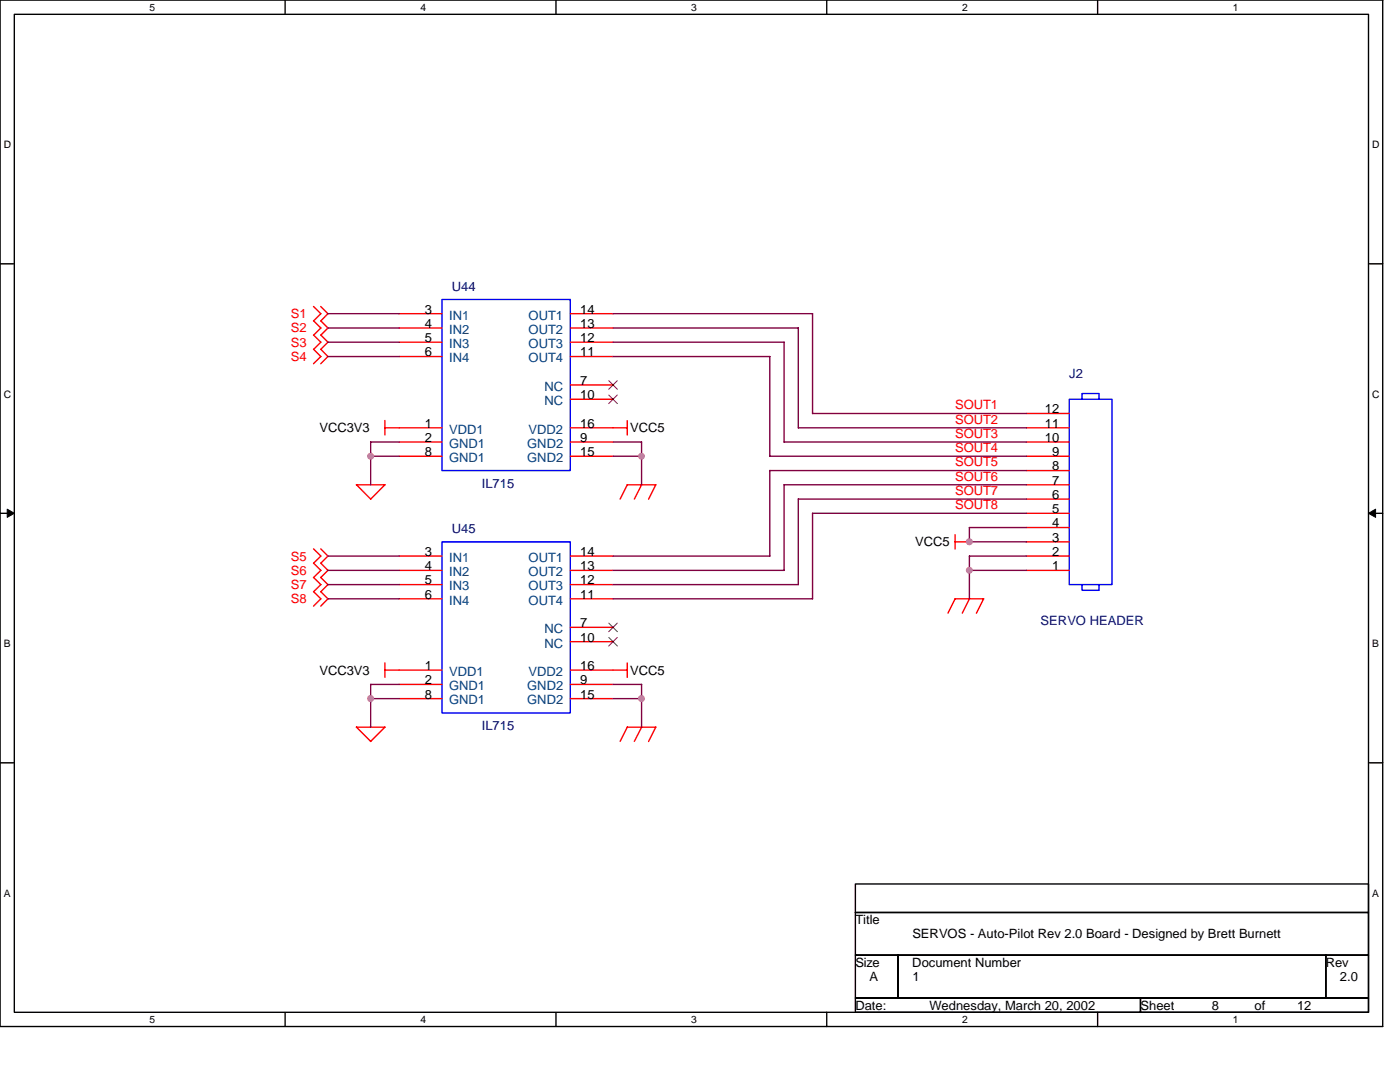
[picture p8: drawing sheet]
<svg xmlns="http://www.w3.org/2000/svg" width="279mm" height="216mm" viewBox="0 0 279 216" stroke-linecap="round" stroke-linejoin="round" font-family="sans-serif">
<path d="M0 0h275.9v204.8h-275.9zM2.9 2.9h270.2v199.1h-270.2z" fill="none" stroke="#000" stroke-width=".28"/>
<g fill="#fff">
<path d="M29.9 .3h1.1v2.3h-1.1z"/>
<path d="M29.9 202.3h1.1v2.3h-1.1z"/>
</g>
<path d="M56.9 0v2.9M56.9 202v2.8" fill="none" stroke="#000" stroke-width=".28"/>
<g fill="#fff">
<path d="M83.9 .3h1.1v2.3h-1.1z"/>
<path d="M83.9 202.3h1.1v2.3h-1.1z"/>
</g>
<path d="M111 0v2.9M111 202v2.8" fill="none" stroke="#000" stroke-width=".28"/>
<g fill="#fff">
<path d="M138 .3h1.1v2.3h-1.1z"/>
<path d="M138 202.3h1.1v2.3h-1.1z"/>
</g>
<path d="M165 0v2.9M165 202v2.8" fill="none" stroke="#000" stroke-width=".28"/>
<g fill="#fff">
<path d="M192 .3h1.1v2.3h-1.1z"/>
<path d="M192 202.3h1.1v2.3h-1.1z"/>
</g>
<path d="M219.1 0v2.9M219.1 202v2.8" fill="none" stroke="#000" stroke-width=".28"/>
<g fill="#fff">
<path d="M246.1 .3h1.1v2.3h-1.1z"/>
<path d="M246.1 202.3h1.1v2.3h-1.1z"/>
<path d="M.7 27.7h1.5v2.3h-1.5z"/>
<path d="M273.8 27.7h1.5v2.3h-1.5z"/>
<path d="M.7 77.5h1.5v2.3h-1.5z"/>
<path d="M273.8 77.5h1.5v2.3h-1.5z"/>
</g>
<path d="M0 52.6h2.9M273.1 52.6h2.8" fill="none" stroke="#000" stroke-width=".28"/>
<g fill="#fff">
<path d="M.7 127.3h1.4v2.3h-1.4z"/>
<path d="M273.8 127.3h1.4v2.3h-1.4z"/>
</g>
<path d="M0 102.4h2.9M273.1 102.4h2.8" fill="none" stroke="#000" stroke-width=".28"/>
<path d="M1.4 101.6l1.5 .8-1.5 .8zM273.1 102.4l1.4-.8v1.6z" fill="#000" stroke="#000" stroke-width=".2"/>
<g fill="#fff">
<path d="M.7 177.1h1.4v2.3h-1.4z"/>
<path d="M273.8 177.1h1.4v2.3h-1.4z"/>
</g>
<path d="M0 152.2h2.9M273.1 152.2h2.8M170.7 176.4h102.4v5.7h-102.4zM170.7 182.1h102.4v8.5h-102.4zM170.7 190.6h8.5v8.6h-8.5zM170.7 199.2h56.9v2.8h-56.9zM179.2 190.6h85.4v8.6h-85.4zM227.6 199.2h45.5v2.8h-45.5zM264.6 190.6h8.5v8.6h-8.5z" fill="none" stroke="#000" stroke-width=".28"/>
<g fill="none" stroke="#f00" stroke-width=".28">
<path d="M62.6 61.2l1.4 1.4-1.4 1.5M62.6 64l1.4 1.4-1.4 1.5M62.6 66.8l1.4 1.5-1.4 1.4 1.4 1.4-1.4 1.5M64 61.2l1.4 1.4-1.4 1.5M64 64l1.4 1.4-1.4 1.5M64 66.8l1.4 1.5-1.4 1.4 1.4 1.4-1.4 1.5M79.7 62.6h8.5M79.7 65.4h8.5M79.7 68.3h8.5M79.7 71.1h8.5M113.8 62.6h8.5M113.8 65.4h8.5"/>
<path d="M113.8 68.3h8.5M113.8 71.1h8.5M113.8 76.8h8.5M113.8 79.7h8.5M71.1 96.7l2.9 2.9M71.1 96.7h5.7l-2.8 2.9M76.8 85.4h11.4M76.8 83.9v2.9M79.7 88.2h8.5M79.7 91h8.5M113.8 85.4h11.4M113.8 88.2h8.5"/>
<path d="M113.8 91h8.5M125.2 83.9v2.9M125.2 96.7h5.7M125.2 96.7l-1.4 2.9M128.1 96.7l-1.5 2.9M130.9 96.7l-1.5 2.9M204.8 85.4h8.6M204.8 96.7h8.6M204.8 88.2h8.6M204.8 91h8.6M204.8 99.6h8.6M204.8 93.9h8.6"/>
<path d="M204.8 82.5h8.6M62.6 109.5l1.4 1.5-1.4 1.4M62.6 112.4l1.4 1.4-1.4 1.5M62.6 115.2l1.4 1.4-1.4 1.5M62.6 118l1.4 1.5-1.4 1.4M64 109.5l1.4 1.5-1.4 1.4M64 112.4l1.4 1.4-1.4 1.5M64 115.2l1.4 1.4-1.4 1.5M64 118l1.4 1.5-1.4 1.4M79.7 119.5h8.5M79.7 113.8h8.5M79.7 111h8.5"/>
<path d="M79.7 116.6h8.5M113.8 119.5h8.5M113.8 113.8h8.5M113.8 111h8.5M113.8 116.6h8.5M190.6 119.5h5.7M190.6 108.1h2.9M190.6 106.7v2.9M190.6 119.5l-1.4 2.8M193.5 119.5l-1.5 2.8M196.3 119.5l-1.4 2.9M204.8 108.1h8.6"/>
<path d="M204.8 113.8h8.6M204.8 111h8.6M204.8 105.3h8.6M204.8 102.4h8.6M76.8 133.7h11.4M76.8 132.3v2.8M79.7 136.6h8.5M79.7 139.4h8.5M113.8 133.7h11.4M113.8 136.6h8.5M113.8 139.4h8.5M113.8 125.2h8.5"/>
<path d="M113.8 128h8.5M125.2 132.3v2.9M71.1 145.1l2.9 2.8M71.1 145.1h5.7l-2.8 2.9M128.1 145.1l-1.5 2.8M130.9 145.1l-1.5 2.9M130.9 145.1h-5.7l-1.4 2.8"/>
</g>
<path d="M88.2 59.8h25.6v34.1h-25.6zM213.4 79.7h8.5v36.9h-8.5zM215.9 79.7v-1.2h3.5v1.2M88.2 108.1h25.6v34.2h-25.6zM215.9 116.6v1.2h3.5v-1.2" fill="none" stroke="#00f" stroke-width=".28"/>
<path d="M121.5 76l1.7 1.7M121.5 78.8l1.7 1.7M123.2 76l-1.7 1.7M123.2 78.8l-1.7 1.7M121.5 124.3l1.7 1.7M121.5 127.2l1.7 1.7M123.2 124.3l-1.7 1.7M123.2 127.2l-1.7 1.7" fill="none" stroke="#804000" stroke-width=".2"/>
<g fill="none" stroke="#800040" stroke-width=".28">
<path d="M65.4 62.6h14.3M65.4 65.4h14.3M65.4 68.3h14.3M65.4 71.1h14.3M122.3 62.6h39.9M122.3 65.4h37M122.3 68.3h34.2M122.3 71.1h31.3M153.6 71.1v19.9h51.3M156.5 68.3v19.9h48.4M159.3 65.4v20h45.6M162.2 62.6v19.9h42.7"/>
<path d="M74 91h5.7M74 88.2h5.7M74 88.2v8.6M122.3 91h5.8M122.3 88.2h5.8M128 88.2v8.6M156.5 96.7v17.1M156.5 96.7h48.4M204.9 99.6h-45.6v17M204.9 93.9h-51.3v17.1M65.4 113.8h14.3M65.4 111h14.3"/>
<path d="M65.4 116.6h14.3M65.4 119.5h14.3M122.3 113.8h34.2M122.3 111h31.3M122.3 116.6h37M122.3 119.5h39.9M162.2 102.4h42.7M162.2 102.4v17.1M193.5 113.8h11.4M204.9 105.3h-11.4v2.8h11.4M204.9 111h-11.4v8.5M74 139.4h5.7"/>
<path d="M74 136.6h5.7M74 136.6v8.5M122.3 139.4h5.8M122.3 136.6h5.8M128 136.6v8.5"/>
</g>
<g fill="#f0f" stroke="#f0f" stroke-width=".28">
<circle cx="193.5" cy="113.8" r=".56"/>
<circle cx="193.4" cy="108.1" r=".57"/>
<circle cx="128" cy="91" r=".55"/>
<circle cx="128" cy="139.4" r=".56"/>
<circle cx="74" cy="91" r=".56"/>
<circle cx="74" cy="139.4" r=".57"/>
</g>
<g font-size="2.6" fill="#000080">
<text x="90.2" y="58.1">U44</text>
<text x="213.4" y="75.4">J2</text>
<text x="96.2" y="97.3">IL715</text>
<text x="90.2" y="106.4">U45</text>
<text x="207.7" y="124.7">SERVO HEADER</text>
<text x="96.2" y="145.7">IL715</text>
</g>
<g font-size="2.6" fill="#f00">
<text x="58" y="63.5">S1</text>
<text x="58" y="66.3">S2</text>
<text x="58" y="69.2">S3</text>
<text x="58" y="72">S4</text>
<text x="190.6" y="81.7">SOUT1</text>
<text x="190.6" y="84.5">SOUT2</text>
<text x="190.6" y="87.4">SOUT3</text>
<text x="190.6" y="90.2">SOUT4</text>
<text x="190.6" y="93.1">SOUT5</text>
<text x="190.6" y="95.9">SOUT6</text>
<text x="190.6" y="101.6">SOUT8</text>
<text x="190.6" y="98.8">SOUT7</text>
<text x="58" y="111.8">S5</text>
<text x="58" y="114.7">S6</text>
<text x="58" y="117.5">S7</text>
<text x="58" y="120.4">S8</text>
</g>
<g font-size="2.6">
<text x="84.8" y="62.6">3</text>
<text x="84.8" y="65.4">4</text>
<text x="115.8" y="62.6">14</text>
<text x="115.8" y="65.4">13</text>
<text x="84.8" y="68.3">5</text>
<text x="84.8" y="71.1">6</text>
<text x="115.8" y="68.3">12</text>
<text x="115.8" y="71.1">11</text>
<text x="115.8" y="76.8">7</text>
<text x="115.8" y="79.7">10</text>
<text x="208.5" y="82.5">12</text>
<text x="63.7" y="86.2">VCC3V3</text>
<text x="84.8" y="85.3">1</text>
<text x="84.8" y="88.2">2</text>
<text x="115.8" y="85.3">16</text>
<text x="115.8" y="88.2">9</text>
<text x="125.8" y="86.2">VCC5</text>
<text x="208.5" y="88.2">10</text>
<text x="208.5" y="85.3">11</text>
<text x="84.8" y="91">8</text>
<text x="115.8" y="91">15</text>
<text x="210" y="93.9">8</text>
<text x="210" y="91">9</text>
<text x="210" y="99.6">6</text>
<text x="210" y="96.7">7</text>
<text x="210" y="105.2">4</text>
<text x="210" y="102.4">5</text>
<text x="84.8" y="110.9">3</text>
<text x="84.8" y="113.8">4</text>
<text x="115.8" y="110.9">14</text>
<text x="115.8" y="113.8">13</text>
<text x="182.6" y="109">VCC5</text>
<text x="210" y="113.8">1</text>
<text x="210" y="110.9">2</text>
<text x="210" y="108.1">3</text>
<text x="84.8" y="116.6">5</text>
<text x="84.8" y="119.5">6</text>
<text x="115.8" y="116.6">12</text>
<text x="115.8" y="119.5">11</text>
<text x="115.8" y="125.2">7</text>
<text x="115.8" y="128">10</text>
<text x="63.7" y="134.6">VCC3V3</text>
<text x="84.8" y="133.7">1</text>
<text x="84.8" y="136.5">2</text>
<text x="115.8" y="133.7">16</text>
<text x="115.8" y="136.5">9</text>
<text x="125.8" y="134.6">VCC5</text>
<text x="84.8" y="139.4">8</text>
<text x="115.8" y="139.4">15</text>
<text x="170.7" y="184.4">Title</text>
<text x="182.1" y="187.2">SERVOS - Auto-Pilot Rev 2.0 Board - Designed by Brett Burnett</text>
<text x="170.7" y="192.9">Size</text>
<text x="173.5" y="195.8">A</text>
<text x="182.1" y="192.9">Document Number</text>
<text x="182.1" y="195.8">1</text>
<text x="264.6" y="192.9">Rev</text>
<text x="267.4" y="195.8">2.0</text>
<text x="170.7" y="201.5">Date:</text>
<text x="185.5" y="201.5">Wednesday, March 20, 2002</text>
<text x="227.6" y="201.5">Sheet</text>
<text x="241.8" y="201.5">8</text>
<text x="250.4" y="201.5">of</text>
<text x="258.9" y="201.5">12</text>
</g>
<g font-size="2.6" fill="#004080">
<text x="89.6" y="63.8">IN1</text>
<text x="105.5" y="63.8">OUT1</text>
<text x="89.6" y="66.6">IN2</text>
<text x="89.6" y="69.4">IN3</text>
<text x="105.5" y="66.6">OUT2</text>
<text x="105.5" y="69.4">OUT3</text>
<text x="89.6" y="72.3">IN4</text>
<text x="105.5" y="72.3">OUT4</text>
<text x="108.7" y="78">NC</text>
<text x="108.7" y="80.8">NC</text>
<text x="89.6" y="86.5">VDD1</text>
<text x="89.6" y="89.4">GND1</text>
<text x="105.2" y="89.4">GND2</text>
<text x="105.5" y="86.5">VDD2</text>
<text x="89.6" y="92.2">GND1</text>
<text x="105.2" y="92.2">GND2</text>
<text x="89.6" y="112.1">IN1</text>
<text x="105.5" y="112.1">OUT1</text>
<text x="89.6" y="115">IN2</text>
<text x="89.6" y="117.8">IN3</text>
<text x="105.5" y="115">OUT2</text>
<text x="105.5" y="117.8">OUT3</text>
<text x="89.6" y="120.6">IN4</text>
<text x="105.5" y="120.6">OUT4</text>
<text x="108.7" y="126.3">NC</text>
<text x="108.7" y="129.2">NC</text>
<text x="89.6" y="134.9">VDD1</text>
<text x="89.6" y="137.7">GND1</text>
<text x="105.2" y="137.7">GND2</text>
<text x="105.5" y="134.9">VDD2</text>
<text x="89.6" y="140.6">GND1</text>
<text x="105.2" y="140.6">GND2</text>
</g>
<g font-size="2">
<text x="29.9" y="2.1">5</text>
<text x="83.9" y="2.1">4</text>
<text x="138" y="2.1">3</text>
<text x="192" y="2.1">2</text>
<text x="246.1" y="2.1">1</text>
<text x=".7" y="29.6">D</text>
<text x="273.8" y="29.6">D</text>
<text x=".7" y="79.4">C</text>
<text x="273.8" y="79.4">C</text>
<text x=".7" y="129.2">B</text>
<text x="273.8" y="129.2">B</text>
<text x=".7" y="178.9">A</text>
<text x="273.8" y="178.9">A</text>
<text x="29.9" y="204.1">5</text>
<text x="83.9" y="204.1">4</text>
<text x="138" y="204.1">3</text>
<text x="192" y="204.1">2</text>
<text x="246.1" y="204.1">1</text>
</g>
</svg>
